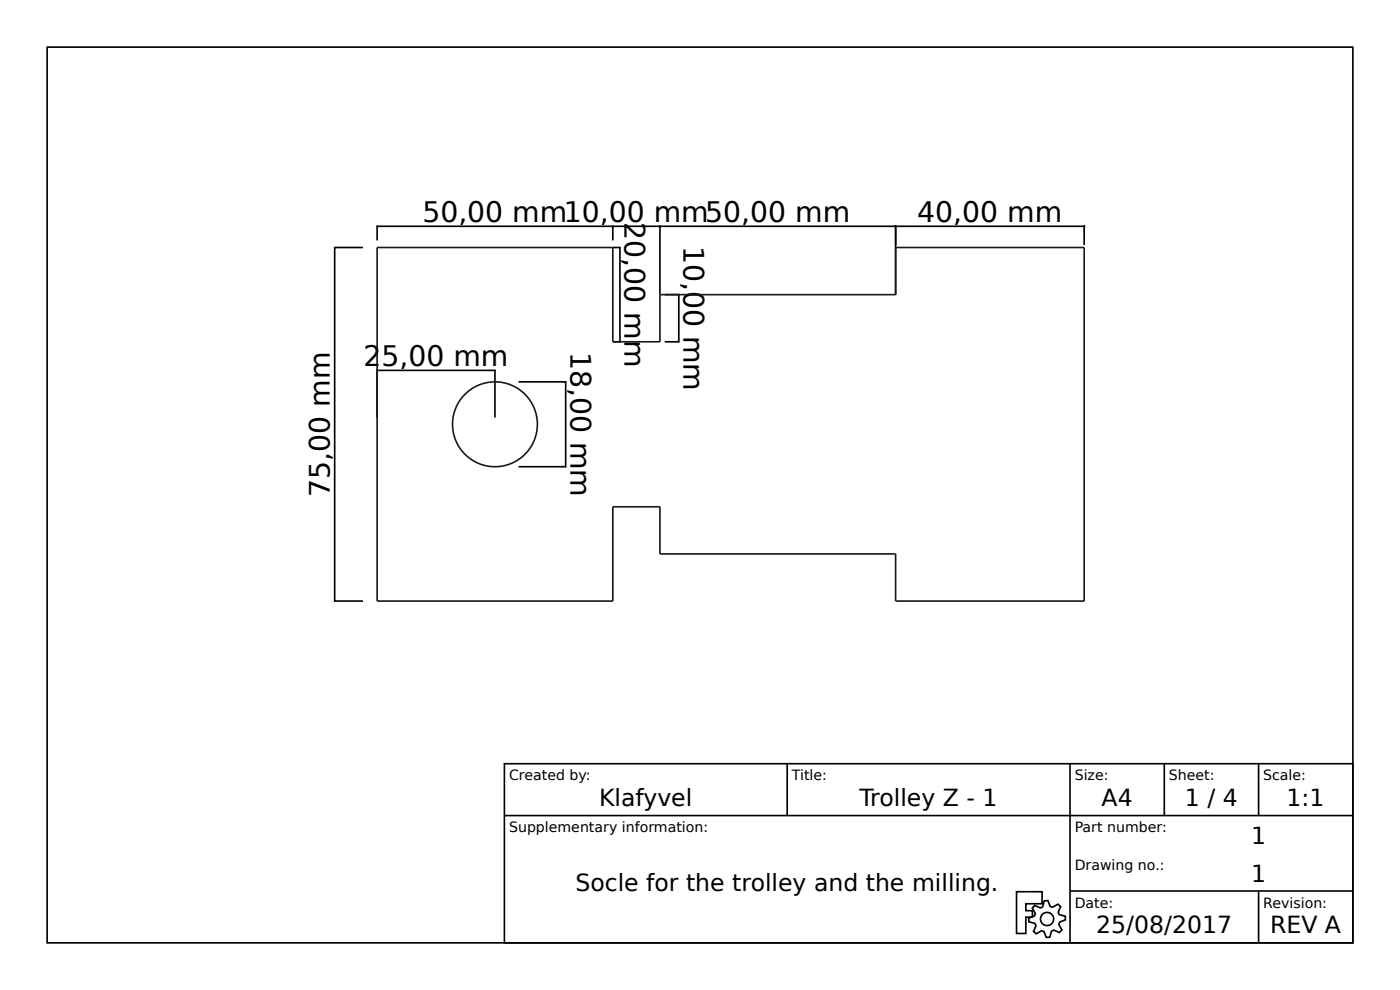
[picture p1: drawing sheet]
<svg xmlns="http://www.w3.org/2000/svg" width="297mm" height="210mm" viewBox="0 0 297 210" stroke-linecap="round" stroke-linejoin="round" font-family="sans-serif">
<g fill="none" stroke="#000" stroke-width=".35">
<path d="M10 10h277v190h-277zM77 52.5h-6v75h6M80 51v-3h50v3M130 48.3v-.3h10v.3M130 52.5h1.5v20h-1.5M190 52v-4h40v4M140 62.5v-14.5h50v14.5M141 62.5h3v10h-3M80 88.6v-10h25v10M110 81h10v18h-10M107 162h180v38h-180zM107 173h180"/>
<path d="M167 162v11M227 162v38M247 162v11M267 162v11M215.7 189.2h5.4v2.5h-3.5v1.5h1.4v1.3h-1.4v3.5h-1.9zM219.5 192.1l1.2 .5 .5-.2 .3-1.3 .8-.1 .5 1.3 .5 .1 1.1-.6 .6 .5-.5 1.2 .2 .5 1.3 .3v.8l-1.2 .5-.2 .5 .7 1.2-.5 .5-1.3-.5-.4 .2-.4 1.3h-.7l-.5-1.2-.5-.2-1.2 .7-.6-.5 .6-1.2-.3-.5-1.2-.4-.1-.7 1.3-.5 .1-.5-.6-1.2zM227 189h60M267 189v11"/>
<circle cx="222.1" cy="194.9" r="1.4"/>
</g>
<g fill="#000">
<circle cx="71" cy="52.5" r=".13"/>
<circle cx="80" cy="48" r=".13"/>
<circle cx="130" cy="48" r=".13"/>
<circle cx="131.5" cy="52.5" r=".13"/>
<circle cx="140" cy="48" r=".13"/>
<circle cx="190" cy="48" r=".13"/>
<circle cx="190" cy="48" r=".27"/>
<circle cx="230" cy="48" r=".27"/>
<circle cx="80" cy="78.6" r=".13"/>
<circle cx="105" cy="78.6" r=".13"/>
<circle cx="131.5" cy="72.5" r=".13"/>
<circle cx="144" cy="72.5" r=".13"/>
<circle cx="144" cy="62.5" r=".13"/>
<circle cx="120" cy="81" r=".13"/>
<circle cx="120" cy="99" r=".13"/>
<circle cx="71" cy="127.5" r=".13"/>
</g>
<g fill="none" stroke="#191919" stroke-width=".35">
<path d="M80 52.5h50v20h10v-10h50v-10h40v75h-40v-10h-50v-10h-10v20h-50z"/>
<circle cx="105" cy="90" r="9"/>
</g>
<g font-size="6">
<text x="89.6" y="47">50,00 mm10,00 mm50,00 mm</text>
<text x="132.5" y="47.1" transform="rotate(90 132.5 47.1)">20,00 mm</text>
<text x="194.6" y="47">40,00 mm</text>
<text x="145" y="52.1" transform="rotate(90 145 52.1)">10,00 mm</text>
<text x="77.1" y="77.6">25,00 mm</text>
<text x="121" y="74.6" transform="rotate(90 121 74.6)">18,00 mm</text>
<text x="70" y="105.4" transform="rotate(-90 70 105.4)">75,00 mm</text>
</g>
<g font-size="5">
<text x="127.1" y="171">Klafyvel</text>
<text x="182.3" y="171">Trolley Z - 1</text>
<text x="233.7" y="171">A4</text>
<text x="251.4" y="171">1 / 4</text>
<text x="273" y="171">1:1</text>
<text x="265.4" y="179">1</text>
<text x="122.1" y="189">Socle for the trolley and the milling.</text>
<text x="265.4" y="187">1</text>
<text x="232.6" y="198">25/08/2017</text>
<text x="269.4" y="198">REV A</text>
</g>
<g font-size="3">
<text x="108" y="165.5">Created by:</text>
<text x="168" y="165.5">Title:</text>
<text x="228" y="165.5">Size:</text>
<text x="248" y="165.5">Sheet:</text>
<text x="268" y="165.5">Scale:</text>
<text x="108" y="176.5">Supplementary information:</text>
<text x="228" y="176.5">Part number:</text>
<text x="228" y="184.5">Drawing no.:</text>
<text x="228" y="192.5">Date:</text>
<text x="268" y="192.5">Revision:</text>
</g>
</svg>
